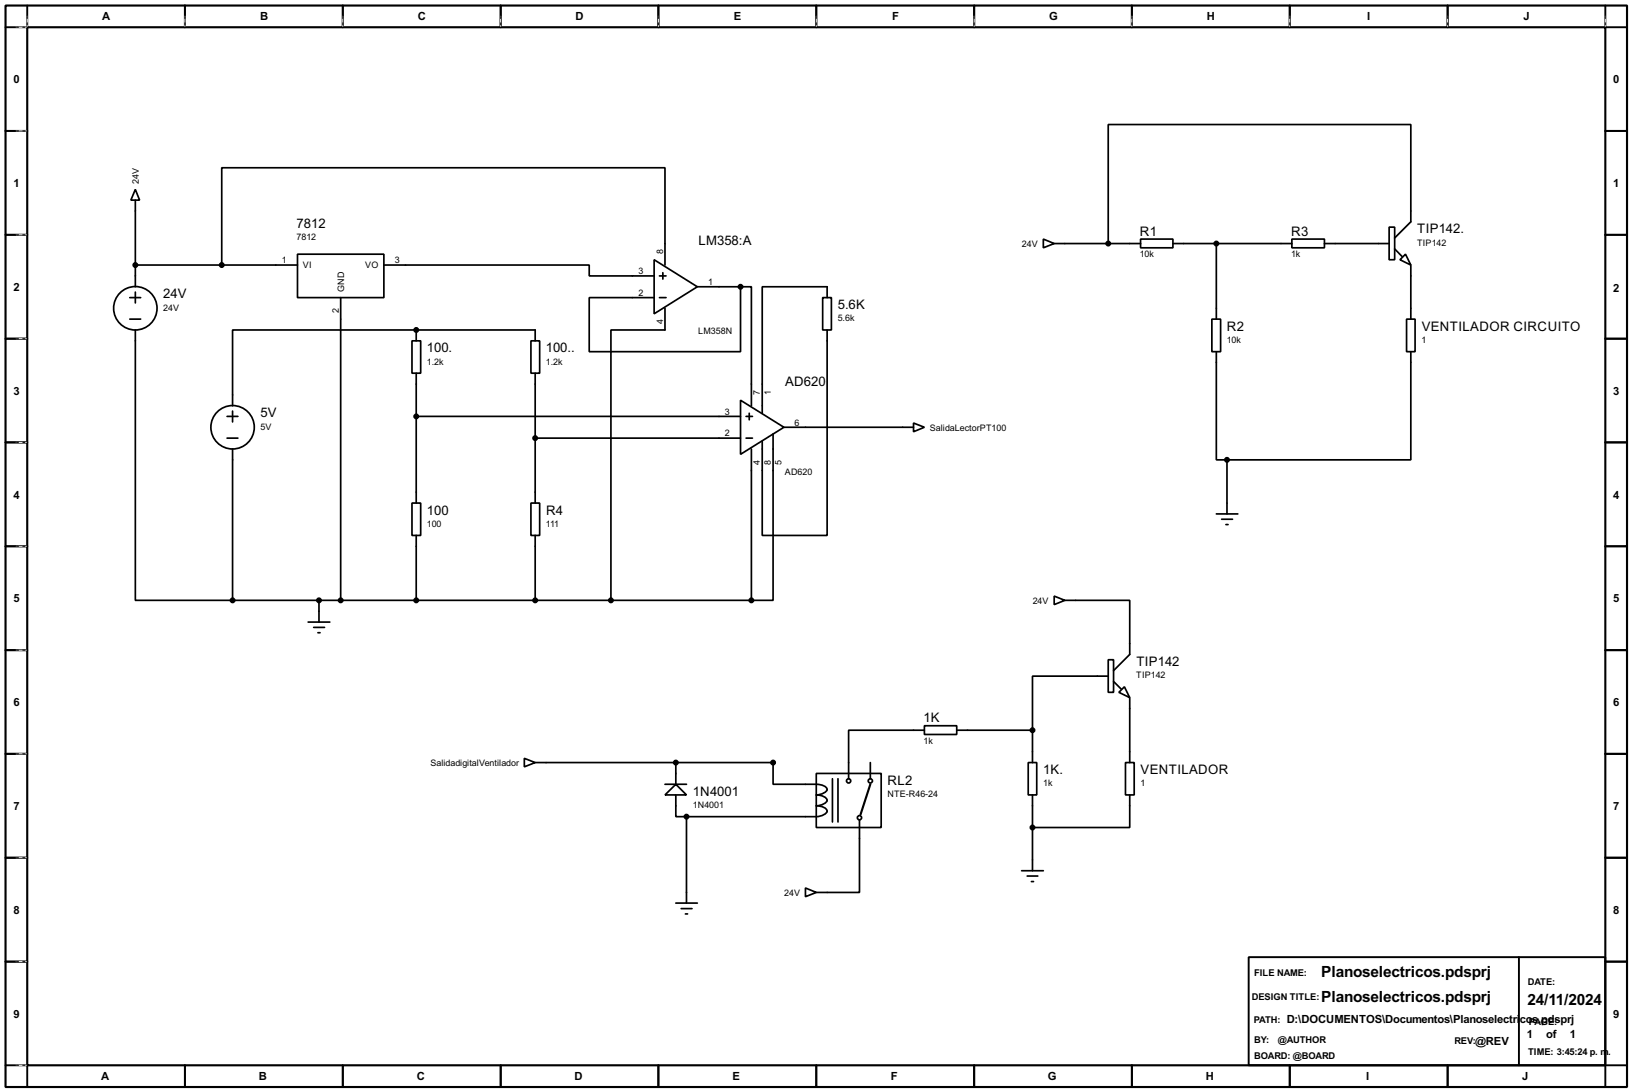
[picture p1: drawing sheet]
<svg xmlns="http://www.w3.org/2000/svg" width="383mm" height="256mm" viewBox="0 0 383 256" stroke-linecap="round" stroke-linejoin="round" font-family="sans-serif">
<path d="M1.3 1.3h381v254h-381zM6.4 6.4h370.8v243.8h-370.8zM204.5 184.2l-2.3 7.1" fill="none" stroke="#000" stroke-width=".5"/>
<g fill="none" stroke="#000" stroke-width=".45">
<path d="M6.4 1.3v5.1h-5.1M43.5 1.3v5.1M80.6 1.3v5.1M117.7 1.3v5.1M154.7 1.3v5.1M191.8 1.3v5.1M228.9 1.3v5.1M266 1.3v5.1M303.1 1.3v5.1M340.2 1.3v5.1M377.2 1.3v5.1h5.1M1.3 30.8h5.1"/>
<path d="M377.2 30.8h5.1M1.3 55.2h5.1M377.2 55.2h5.1M1.3 79.6h5.1M377.2 79.6h5.1M1.3 103.9h5.1M377.2 103.9h5.1M1.3 128.3h5.1M377.2 128.3h5.1M1.3 152.7h5.1M377.2 152.7h5.1M1.3 177.1h5.1"/>
<path d="M377.2 177.1h5.1M1.3 201.5h5.1M377.2 201.5h5.1M1.3 225.9h5.1M293.4 224.8h83.8v25.4h-83.8zM356.9 224.8v25.4M377.2 225.9h5.1M1.3 250.2h5.1v5.1M43.5 250.2v5.1M80.6 250.2v5.1M117.7 250.2v5.1M154.7 250.2v5.1"/>
<path d="M191.8 250.2v5.1M228.9 250.2v5.1M266 250.2v5.1M303.1 250.2v5.1M340.2 250.2v5.1M382.3 250.2h-5.1v5.1"/>
</g>
<g fill="none" stroke="#fff" stroke-width=".23">
<path d="M3.9 6.4h2.3M6.4 3.9v2.3M43.5 3.9v2.3M80.6 3.9v2.3M117.7 3.9v2.3M154.7 3.9v2.3M191.8 3.9v2.3M228.9 3.9v2.3M266 3.9v2.3M303.1 3.9v2.3M340.2 3.9v2.3M377.2 3.9v2.3"/>
<path d="M3.9 30.8h2.3M3.9 55.2h2.3M3.9 79.6h2.3M3.9 103.9h2.3M3.9 128.3h2.3M3.9 152.7h2.3M3.9 177.1h2.3M3.9 201.5h2.3M3.9 225.9h2.3M3.9 250.2h2.3"/>
</g>
<g fill="none" stroke="#000" stroke-width=".23" stroke-dasharray=".5 1">
<path d="M3.9 6.4h2.3M6.4 3.9v2.3M43.5 3.9v2.3M80.6 3.9v2.3M117.7 3.9v2.3M154.7 3.9v2.3M191.8 3.9v2.3M228.9 3.9v2.3M266 3.9v2.3M303.1 3.9v2.3M340.2 3.9v2.3M377.2 3.9v2.3"/>
<path d="M3.9 30.8h2.3M3.9 55.2h2.3M3.9 79.6h2.3M3.9 103.9h2.3M3.9 128.3h2.3M3.9 152.7h2.3M3.9 177.1h2.3M3.9 201.5h2.3M3.9 225.9h2.3M3.9 250.2h2.3"/>
</g>
<g fill="none" stroke="#000" stroke-width=".4">
<path d="M31.8 44.5l1 2.5h-2zM31.8 47v20.4M69.9 59.7h20.3v10.2h-20.3zM245.2 56.2l2.5 1-2.5 1zM247.7 57.2h20.3M268 56.2h7.6v2h-7.6zM275.6 57.2h28M285.8 57.2v17.8M303.6 56.2h7.6v2h-7.6zM311.2 57.2h15.2M326.4 53.4h1.3v7.6h-1.3zM327.7 55.9l3.8-3.8v-22.8h-71.1v27.9"/>
<path d="M327.7 58.5l1.8 1.8M30.5 69.9h2.6M30.5 75h2.6M31.8 77.5v63.5h22.9M31.8 68.6v2.6M31.8 62.3h38.1M52.1 62.3v-22.9h104.2v22.9M80.1 69.9v71.1M90.2 62.3h48.3v2.5h15.2M97.8 77.5h-43.1v17.8M97.8 77.5v2.6M97.8 77.5h28v2.6"/>
<path d="M153.7 61l10.2 6.4-10.2 6.3zM155 69.9h1.5M155 64.8h1.5M155.8 64.1v1.5M156.3 72.4v5.1h-12.7v63.5M163.9 67.4h10.1M174 67.4h2.6v27.9M174 67.4v15.2h-35.5v-12.7h15.2M193.3 69.9h2.1v7.6h-2.1zM194.4 69.9v-2.5h-15.3v29.7M194.4 77.5v48.3h-15.3v-22.1M284.8 75h2v7.6h-2z"/>
<path d="M329 61l1.3-1.3 1.2 2.6zM330.5 75h2v7.6h-2zM331.5 62.3v12.7M53.4 97.8h2.5M54.7 96.6v2.5M96.8 80.1h2.1v7.6h-2.1zM97.8 87.7v30.5M97.8 97.8h76.2M124.8 80.1h2v7.6h-2zM125.8 87.7v30.5M174 94l10.2 6.4-10.2 6.3zM175.3 97.8h1.5"/>
<path d="M176.1 97.1v1.5M214.7 99.4l2.5 1-2.5 1zM285.8 82.6v25.4h2.5M331.5 82.6v25.4h-43.2M53.4 102.9h2.5M54.7 105.5v35.5M96.8 118.2h2.1v7.6h-2.1zM124.8 118.2h2v7.6h-2zM125.8 102.9h48.2M175.3 102.9h1.5M176.6 105.5v35.5M181.7 101.9v39.1h-5.1"/>
<path d="M184.2 100.4h30.5M288.3 108v12.7M97.8 125.8v15.2M125.8 125.8v15.2M285.8 120.7h5.1M287.1 122h2.5M288.1 123.2h.5M54.7 141h121.9M72.4 146.1h5.1M73.7 147.4h2.6M74.7 148.6h.5M75 141v5.1"/>
<path d="M247.7 140l2.5 1-2.5 1zM250.2 141h15.3v12.7l-3.8 3.8M260.4 155h1.3v7.6h-1.3zM260.4 158.8h-17.8v12.7M123.2 178.1l2.6 1-2.6 1zM125.8 179.1h55.9v5.1h7.6a8.7 8.7 0 0 1 4.2 .3 .87 .87 0 0 1 .7 1.2l-1.2 .8-1.2 .2a2.37 2.37 0 0 1 2.6 1.3 2.75 2.75 0 0 1-2.6 1.3h.6a2.04 2.04 0 0 1 2 1.3 2.75 2.75 0 0 1-2.6 1.2h-30.5M158.8 179.1v5.1M204.5 179.1v3.8M217.2 170.5h7.6v2h-7.6zM217.2 171.5h-17.8v11.4M224.8 171.5h17.8M241.6 179.1h2v7.6h-2z"/>
<path d="M242.6 171.5v7.6M261.7 160.1l1.8 1.8M262.9 162.6l1.3-1.3 1.3 2.6zM264.5 179.1h2v7.6h-2zM265.5 163.9v15.2M156.3 186.7l2.5-2.5 2.5 2.5zM156.3 184.2h5M158.8 186.7v5.1h2.5M161.3 191.8v20.3M191.8 181.7h15.3v12.7h-15.3zM195.6 182.9v10.2M196.9 182.9v10.2"/>
<path d="M202 192.6v17h-10.2M242.6 186.7v17.8M265.5 186.7v7.7h-22.9M158.8 212.1h5.1M160.1 213.4h2.5M161.1 214.7h.5M189.3 208.6l2.5 1-2.5 1zM240.1 204.5h5.1M241.4 205.8h2.5M242.4 207.1h.5"/>
<circle cx="31.8" cy="72.4" r="5.1"/>
<circle cx="54.6" cy="100.4" r="5.1"/>
<circle cx="199.4" cy="183.4" r=".5"/>
<circle cx="201.9" cy="192.1" r=".5"/>
<circle cx="204.5" cy="183.4" r=".5"/>
</g>
<circle cx="97.8" cy="77.5" r=".2" fill="#000"/>
<g fill="#000" stroke="#000" stroke-width=".4">
<circle cx="260.4" cy="57.2" r=".5"/>
<circle cx="285.8" cy="57.2" r=".5"/>
<circle cx="31.8" cy="62.3" r=".5"/>
<circle cx="52.1" cy="62.3" r=".5"/>
<circle cx="97.8" cy="77.5" r=".5"/>
<circle cx="174" cy="67.4" r=".5"/>
<circle cx="97.8" cy="97.8" r=".5"/>
<circle cx="125.7" cy="102.9" r=".5"/>
<circle cx="288.3" cy="108" r=".5"/>
<circle cx="54.6" cy="141" r=".5"/>
<circle cx="74.9" cy="141" r=".5"/>
<circle cx="80" cy="141" r=".5"/>
<circle cx="97.8" cy="141" r=".5"/>
<circle cx="125.7" cy="141" r=".5"/>
<circle cx="143.5" cy="141" r=".5"/>
<circle cx="176.5" cy="141" r=".5"/>
<circle cx="158.8" cy="179.1" r=".5"/>
<circle cx="181.6" cy="179.1" r=".5"/>
<circle cx="242.6" cy="171.5" r=".5"/>
<circle cx="161.3" cy="191.8" r=".5"/>
<circle cx="242.6" cy="194.4" r=".5"/>
</g>
<g font-size="4.1">
<text x="310.5" y="229.5">Planoselectricos.pdsprj</text>
<text x="310.5" y="235.4">Planoselectricos.pdsprj</text>
<text x="359" y="236.1">24/11/2024</text>
</g>
<g font-size="3.5">
<text x="69.7" y="53.6">7812</text>
<text x="164.1" y="57.7">LM358:A</text>
<text x="267.9" y="55.4">R1</text>
<text x="303.4" y="55.4">R3</text>
<text x="333" y="54.8">TIP142.</text>
<text x="38.4" y="70.1">24V</text>
<text x="196.8" y="72.6">5.6K</text>
<text x="288.3" y="77.6">R2</text>
<text x="334.1" y="77.6">VENTILADOR CIRCUITO</text>
<text x="100.3" y="82.8">100.</text>
<text x="128.3" y="82.8">100..</text>
<text x="184.5" y="90.7">AD620</text>
<text x="61.2" y="98">5V</text>
<text x="100.3" y="120.9">100</text>
<text x="128.3" y="120.9">R4</text>
<text x="267" y="156.4">TIP142</text>
<text x="217" y="169.7">1K</text>
<text x="208.6" y="184.4">RL2</text>
<text x="245.1" y="181.8">1K.</text>
<text x="268" y="181.8">VENTILADOR</text>
<text x="162.8" y="186.9">1N4001</text>
</g>
<g font-size="3">
<text x="24" y="4.6">A</text>
<text x="61.1" y="4.6">B</text>
<text x="98.2" y="4.6">C</text>
<text x="135.2" y="4.6">D</text>
<text x="172.4" y="4.6">E</text>
<text x="209.6" y="4.6">F</text>
<text x="246.5" y="4.6">G</text>
<text x="283.6" y="4.6">H</text>
<text x="321.2" y="4.6">I</text>
<text x="358" y="4.6">J</text>
<text x="3.2" y="19.5">0</text>
<text x="379.1" y="19.5">0</text>
<text x="3.2" y="44">1</text>
<text x="379.1" y="44">1</text>
<text x="3.2" y="68.4">2</text>
<text x="379.1" y="68.6">2</text>
<text x="3.2" y="92.7">3</text>
<text x="379.1" y="92.7">3</text>
<text x="3.2" y="117.1">4</text>
<text x="379.1" y="117.1">4</text>
<text x="3.2" y="141.5">5</text>
<text x="379.1" y="141.5">5</text>
<text x="3.2" y="165.9">6</text>
<text x="379.1" y="165.9">6</text>
<text x="3.2" y="190.3">7</text>
<text x="379.1" y="190.3">7</text>
<text x="3.2" y="214.7">8</text>
<text x="379.1" y="214.7">8</text>
<text x="3.2" y="239.1">9</text>
<text x="379.1" y="239.1">9</text>
<text x="302.3" y="240.4">D:\DOCUMENTOS\Documentos\Planoselectri</text>
<text x="346.7" y="245.5">@REV</text>
<text x="357.1" y="240.4">cos.pdsprj</text>
<text x="358.8" y="243.9">1</text>
<text x="363.3" y="243.9">of</text>
<text x="368.9" y="243.9">1</text>
<text x="23.8" y="253.8">A</text>
<text x="60.8" y="253.8">B</text>
<text x="97.9" y="253.8">C</text>
<text x="135" y="253.8">D</text>
<text x="172.1" y="253.8">E</text>
<text x="209.3" y="253.8">F</text>
<text x="246.2" y="253.8">G</text>
<text x="283.3" y="253.8">H</text>
<text x="321" y="253.8">I</text>
<text x="357.7" y="253.8">J</text>
</g>
<g font-size="2.5">
<text x="294.7" y="229.3">FILE NAME:</text>
<text x="359" y="231.3">DATE:</text>
<text x="294.1" y="234.9">DESIGN TITLE:</text>
<text x="294.6" y="240.2">PATH:</text>
<text x="294.7" y="245">BY:</text>
<text x="300.3" y="245">@AUTHOR</text>
<text x="341.7" y="245.3">REV:</text>
<text x="359.2" y="240.7">PAGE:</text>
<text x="294.7" y="248.7">BOARD: @BOARD</text>
<text x="359" y="247.8">TIME: 3:45:24 p. m.</text>
</g>
<g font-size="2.4">
<text x="32.6" y="43.2" transform="rotate(-90 32.6 43.2)">24V</text>
<text x="69.7" y="56.4">7812</text>
<text x="155.9" y="59.7" transform="rotate(-90 155.9 59.7)">8</text>
<text x="240.1" y="58">24V</text>
<text x="333" y="57.7">TIP142</text>
<text x="66.2" y="61.9">1</text>
<text x="71.2" y="63.1">VI</text>
<text x="85.8" y="63.1">VO</text>
<text x="92.8" y="61.9">3</text>
<text x="150" y="64.4">3</text>
<text x="267.8" y="60.4">10k</text>
<text x="303.4" y="60.4">1k</text>
<text x="80.9" y="68.6" transform="rotate(-90 80.9 68.6)">GND</text>
<text x="150" y="69.5">2</text>
<text x="166.4" y="67">1</text>
<text x="38.4" y="73">24V</text>
<text x="79.7" y="73.5" transform="rotate(-90 79.7 73.5)">2</text>
<text x="155.9" y="76.1" transform="rotate(-90 155.9 76.1)">4</text>
<text x="196.8" y="75.5">5.6k</text>
<text x="164.1" y="78.5">LM358N</text>
<text x="288.3" y="80.6">10k</text>
<text x="334" y="80.6">1</text>
<text x="100.3" y="85.7">1.2k</text>
<text x="128.3" y="85.7">1.2k</text>
<text x="178.6" y="92.8" transform="rotate(-90 178.6 92.8)">7</text>
<text x="181.1" y="92.8" transform="rotate(-90 181.1 92.8)">1</text>
<text x="61.2" y="100.9">5V</text>
<text x="170.4" y="97.4">3</text>
<text x="186.7" y="100">6</text>
<text x="218.5" y="101.2">SalidaLectorPT100</text>
<text x="170.4" y="102.5">2</text>
<text x="178.6" y="109.2" transform="rotate(-90 178.6 109.2)">4</text>
<text x="181.1" y="109.1" transform="rotate(-90 181.1 109.1)">8</text>
<text x="183.7" y="109.2" transform="rotate(-90 183.7 109.2)">5</text>
<text x="184.4" y="111.5">AD620</text>
<text x="100.3" y="123.8">100</text>
<text x="128.3" y="123.8">111</text>
<text x="242.7" y="141.8">24V</text>
<text x="267" y="159.3">TIP142</text>
<text x="101.1" y="179.9">SalidadigitalVentilador</text>
<text x="217" y="174.7">1k</text>
<text x="245.1" y="184.7">1k</text>
<text x="268" y="184.7">1</text>
<text x="162.8" y="189.8">1N4001</text>
<text x="208.5" y="187.3">NTE-R46-24</text>
<text x="184.3" y="210.4">24V</text>
</g>
</svg>
